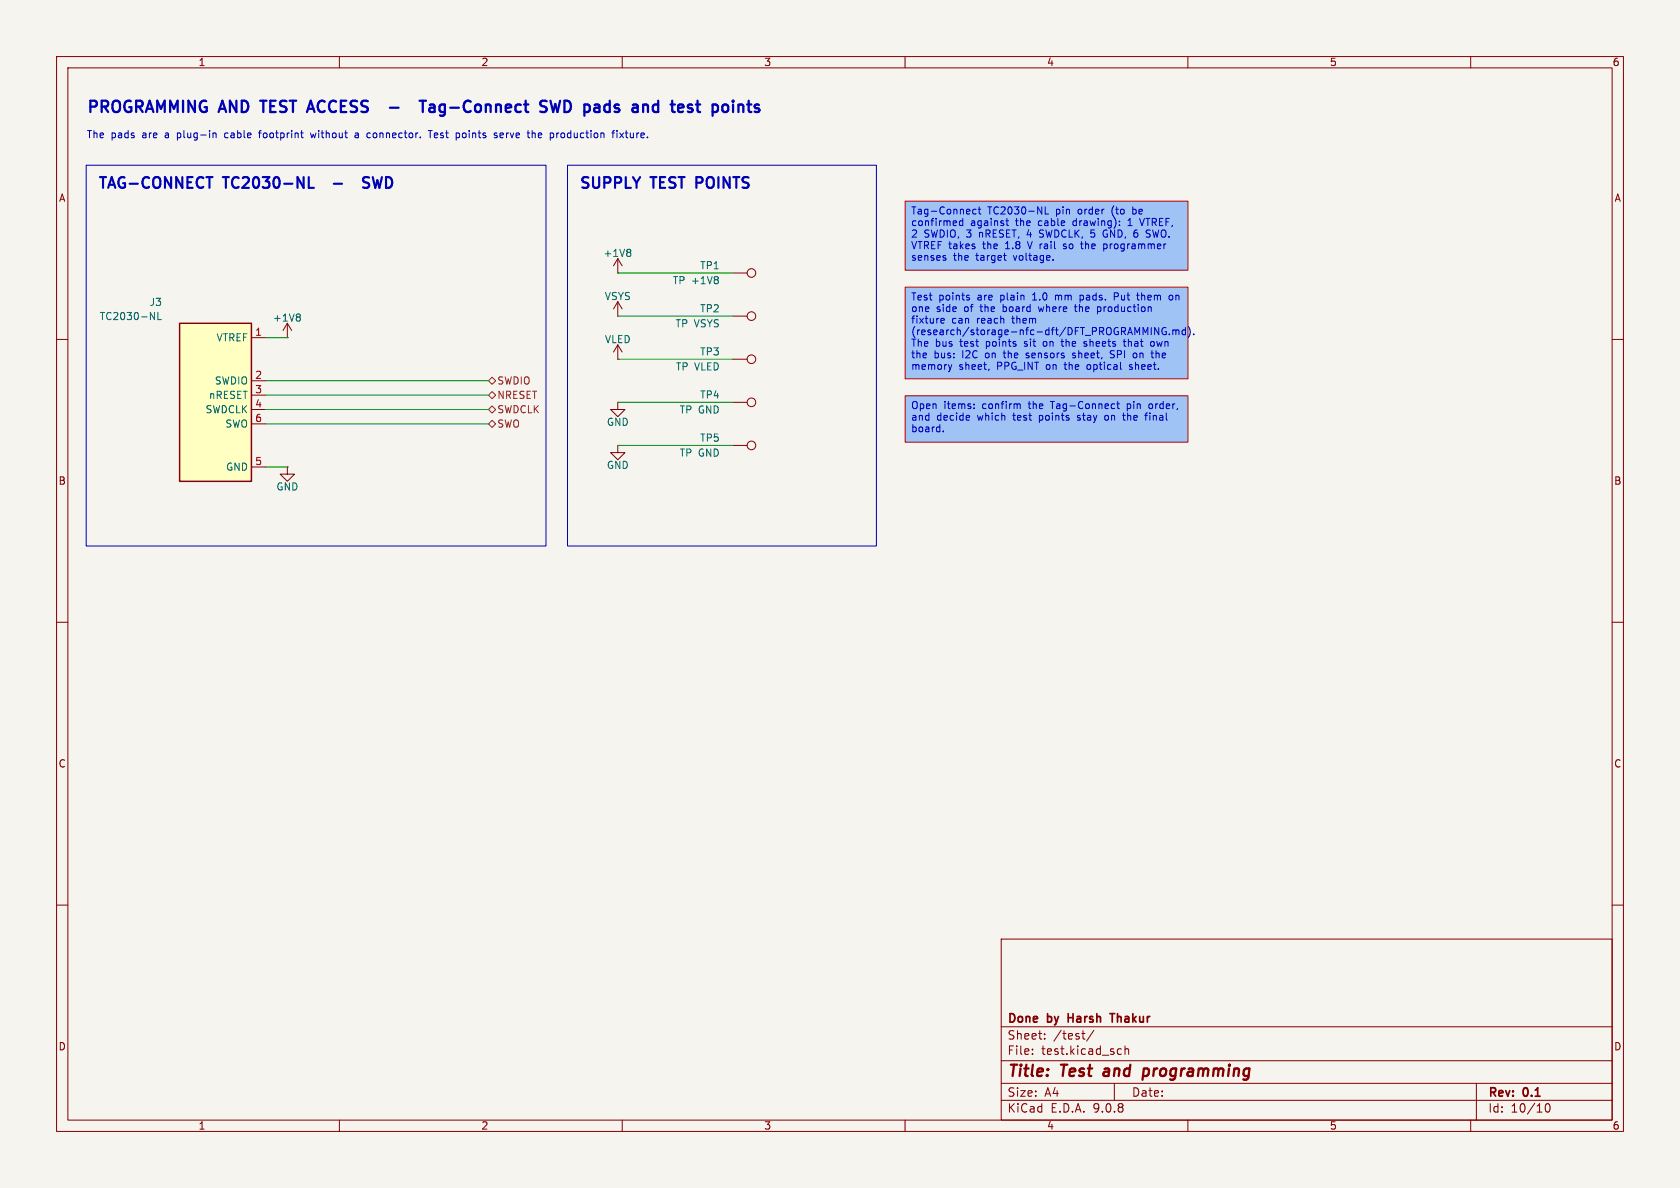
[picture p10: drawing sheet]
(kicad_sch
 (version 20250114)
 (generator "eeschema")
 (generator_version "9.0")
 (paper "A4")
 (title_block (title "Test and programming") (rev "0.1") (company "Done by Harsh Thakur"))
 (lib_symbols
  (symbol "Connector:TestPoint"
  (pin_numbers (hide yes))
  (pin_names
   (offset 0.762) (hide yes))
  (exclude_from_sim no)
  (in_bom yes)
  (on_board yes)
  (property "Reference" "TP" (at 0 6.858 0) (effects (font (size 1.27 1.27))))
  (property "Value" "TestPoint" (at 0 5.08 0) (effects (font (size 1.27 1.27))))
  (property "Footprint" "" (at 5.08 0 0) (effects (font (size 1.27 1.27)) (hide yes)))
  (property "Datasheet" "~" (at 5.08 0 0) (effects (font (size 1.27 1.27)) (hide yes)))
  (property "Description" "test point" (at 0 0 0) (effects (font (size 1.27 1.27)) (hide yes)))
  (symbol "TestPoint_0_1"
   (circle (center 0 3.302) (radius 0.762) (stroke (width 0) (type default)) (fill (type none))))
  (symbol "TestPoint_1_1"
   (pin passive line (at 0 0 90) (length 2.54) (name "1" (effects (font (size 1.27 1.27)))) (number "1" (effects (font (size 1.27 1.27))))))
  (embedded_fonts no))
  (symbol "power:+1V8"
  (power)
  (pin_numbers (hide yes))
  (pin_names
   (offset 0) (hide yes))
  (exclude_from_sim no)
  (in_bom yes)
  (on_board yes)
  (property "Reference" "#PWR" (at 0 -3.81 0) (effects (font (size 1.27 1.27)) (hide yes)))
  (property "Value" "+1V8" (at 0 3.556 0) (effects (font (size 1.27 1.27))))
  (property "Footprint" "" (at 0 0 0) (effects (font (size 1.27 1.27)) (hide yes)))
  (property "Datasheet" "" (at 0 0 0) (effects (font (size 1.27 1.27)) (hide yes)))
  (property "Description" "Power symbol creates a global label with name \"+1V8\"" (at 0 0 0) (effects (font (size 1.27 1.27)) (hide yes)))
  (symbol "+1V8_0_1"
   (polyline (pts (xy -0.762 1.27) (xy 0 2.54)) (stroke (width 0) (type default)) (fill (type none)))
   (polyline (pts (xy 0 2.54) (xy 0.762 1.27)) (stroke (width 0) (type default)) (fill (type none)))
   (polyline (pts (xy 0 0) (xy 0 2.54)) (stroke (width 0) (type default)) (fill (type none))))
  (symbol "+1V8_1_1"
   (pin power_in line (at 0 0 90) (length 0) (name "~" (effects (font (size 1.27 1.27)))) (number "1" (effects (font (size 1.27 1.27))))))
  (embedded_fonts no))
  (symbol "power:+3V3"
  (power)
  (pin_numbers (hide yes))
  (pin_names
   (offset 0) (hide yes))
  (exclude_from_sim no)
  (in_bom yes)
  (on_board yes)
  (property "Reference" "#PWR" (at 0 -3.81 0) (effects (font (size 1.27 1.27)) (hide yes)))
  (property "Value" "+3V3" (at 0 3.556 0) (effects (font (size 1.27 1.27))))
  (property "Footprint" "" (at 0 0 0) (effects (font (size 1.27 1.27)) (hide yes)))
  (property "Datasheet" "" (at 0 0 0) (effects (font (size 1.27 1.27)) (hide yes)))
  (property "Description" "Power symbol creates a global label with name \"+3V3\"" (at 0 0 0) (effects (font (size 1.27 1.27)) (hide yes)))
  (symbol "+3V3_0_1"
   (polyline (pts (xy -0.762 1.27) (xy 0 2.54)) (stroke (width 0) (type default)) (fill (type none)))
   (polyline (pts (xy 0 2.54) (xy 0.762 1.27)) (stroke (width 0) (type default)) (fill (type none)))
   (polyline (pts (xy 0 0) (xy 0 2.54)) (stroke (width 0) (type default)) (fill (type none))))
  (symbol "+3V3_1_1"
   (pin power_in line (at 0 0 90) (length 0) (name "~" (effects (font (size 1.27 1.27)))) (number "1" (effects (font (size 1.27 1.27))))))
  (embedded_fonts no))
  (symbol "power:GND"
  (power)
  (pin_numbers (hide yes))
  (pin_names
   (offset 0) (hide yes))
  (exclude_from_sim no)
  (in_bom yes)
  (on_board yes)
  (property "Reference" "#PWR" (at 0 -6.35 0) (effects (font (size 1.27 1.27)) (hide yes)))
  (property "Value" "GND" (at 0 -3.81 0) (effects (font (size 1.27 1.27))))
  (property "Footprint" "" (at 0 0 0) (effects (font (size 1.27 1.27)) (hide yes)))
  (property "Datasheet" "" (at 0 0 0) (effects (font (size 1.27 1.27)) (hide yes)))
  (property "Description" "Power symbol creates a global label with name \"GND\" , ground" (at 0 0 0) (effects (font (size 1.27 1.27)) (hide yes)))
  (symbol "GND_0_1"
   (polyline (pts (xy 0 0) (xy 0 -1.27) (xy 1.27 -1.27) (xy 0 -2.54) (xy -1.27 -1.27) (xy 0 -1.27)) (stroke (width 0) (type default)) (fill (type none))))
  (symbol "GND_1_1"
   (pin power_in line (at 0 0 270) (length 0) (name "~" (effects (font (size 1.27 1.27)))) (number "1" (effects (font (size 1.27 1.27))))))
  (embedded_fonts no))
  (symbol "smartwatch:TC2030_SWD"
  (exclude_from_sim no)
  (in_bom yes)
  (on_board yes)
  (property "Reference" "J" (at 0 0 0) (effects (font (size 1.27 1.27))))
  (property "Value" "TC2030_SWD" (at 0 -2.54 0) (effects (font (size 1.27 1.27))))
  (property "Footprint" "Connector:Tag-Connect_TC2030-IDC-NL_2x03_P1.27mm_Vertical" (at 0 0 0) (effects (font (size 1.27 1.27)) (hide yes)))
  (property "Datasheet" "Tag-Connect TC2030-CTX-NL cable (pin order to be confirmed)" (at 0 0 0) (effects (font (size 1.27 1.27)) (hide yes)))
  (property "Description" "Tag-Connect TC2030 no-legs SWD pads. Pin order: 1 VTREF, 2 SWDIO, 3 nRESET, 4 SWDCLK, 5 GND, 6 SWO." (at 0 0 0) (effects (font (size 1.27 1.27)) (hide yes)))
  (symbol "TC2030_SWD_1_1"
   (rectangle (start -6.35 13.97) (end 6.35 -13.97) (stroke (width 0.254) (type default)) (fill (type background)))
   (pin power_in line (at 8.89 11.43 180) (length 2.54) (name "VTREF" (effects (font (size 1.27 1.27)))) (number "1" (effects (font (size 1.27 1.27)))))
   (pin bidirectional line (at 8.89 3.81 180) (length 2.54) (name "SWDIO" (effects (font (size 1.27 1.27)))) (number "2" (effects (font (size 1.27 1.27)))))
   (pin bidirectional line (at 8.89 1.27 180) (length 2.54) (name "nRESET" (effects (font (size 1.27 1.27)))) (number "3" (effects (font (size 1.27 1.27)))))
   (pin bidirectional line (at 8.89 -1.27 180) (length 2.54) (name "SWDCLK" (effects (font (size 1.27 1.27)))) (number "4" (effects (font (size 1.27 1.27)))))
   (pin bidirectional line (at 8.89 -3.81 180) (length 2.54) (name "SWO" (effects (font (size 1.27 1.27)))) (number "6" (effects (font (size 1.27 1.27)))))
   (pin power_in line (at 8.89 -11.43 180) (length 2.54) (name "GND" (effects (font (size 1.27 1.27)))) (number "5" (effects (font (size 1.27 1.27))))))
  (embedded_fonts no)))
 (text "PROGRAMMING AND TEST ACCESS  -  Tag-Connect SWD pads and test points" (exclude_from_sim no) (at 15.24 20.32 0) (effects (font (size 2.0 2.0) bold (color 0 0 180 1)) (justify left bottom)))
 (text "The pads are a plug-in cable footprint without a connector. Test points serve the production fixture." (exclude_from_sim no) (at 15.24 24.765 0) (effects (font (size 1.27 1.27) (color 0 0 180 1)) (justify left bottom)))
 (rectangle (start 15.24 29.21) (end 96.52 96.52) (stroke (width 0.1524) (type solid) (color 0 0 180 1)) (fill (type none)))
 (text "TAG-CONNECT TC2030-NL  -  SWD" (exclude_from_sim no) (at 17.24 33.71 0) (effects (font (size 1.9 1.9) bold (color 0 0 180 1)) (justify left bottom)))
 (symbol (lib_id "smartwatch:TC2030_SWD") (at 38.1 71.12 0) (unit 1) (exclude_from_sim no) (in_bom yes) (on_board yes) (dnp no)
  (property "Reference" "J3" (at 28.75 54.15 0) (effects (font (size 1.27 1.27)) (justify right bottom)))
  (property "Value" "TC2030-NL" (at 28.75 56.65 0) (effects (font (size 1.27 1.27)) (justify right bottom)))
  (property "Footprint" "Connector:Tag-Connect_TC2030-IDC-NL_2x03_P1.27mm_Vertical" (at 38.1 71.12 0) (effects (font (size 1.27 1.27)) (hide yes)))
  (property "Datasheet" "~" (at 38.1 71.12 0) (effects (font (size 1.27 1.27)) (hide yes)))
  (pin "1")
  (pin "2")
  (pin "3")
  (pin "4")
  (pin "5")
  (pin "6"))
 (symbol (lib_id "power:+1V8") (at 50.8 59.69 0) (unit 1) (exclude_from_sim no) (in_bom no) (on_board no) (dnp no)
  (property "Reference" "#PWR66" (at 50.8 59.69 0) (effects (font (size 1.27 1.27)) (hide yes)))
  (property "Value" "+1V8" (at 50.8 56.19 0) (effects (font (size 1.27 1.27))))
  (property "Footprint" "" (at 50.8 59.69 0) (effects (font (size 1.27 1.27)) (hide yes)))
  (property "Datasheet" "" (at 50.8 59.69 0) (effects (font (size 1.27 1.27)) (hide yes)))
  (pin "1"))
 (hierarchical_label "SWDIO" (shape bidirectional) (at 86.36 67.31 0) (effects (font (size 1.27 1.27)) (justify left)))
 (hierarchical_label "NRESET" (shape bidirectional) (at 86.36 69.85 0) (effects (font (size 1.27 1.27)) (justify left)))
 (hierarchical_label "SWDCLK" (shape bidirectional) (at 86.36 72.39 0) (effects (font (size 1.27 1.27)) (justify left)))
 (hierarchical_label "SWO" (shape bidirectional) (at 86.36 74.93 0) (effects (font (size 1.27 1.27)) (justify left)))
 (symbol (lib_id "power:GND") (at 50.8 82.55 0) (unit 1) (exclude_from_sim no) (in_bom no) (on_board no) (dnp no)
  (property "Reference" "#PWR67" (at 50.8 82.55 0) (effects (font (size 1.27 1.27)) (hide yes)))
  (property "Value" "GND" (at 50.8 86.05 0) (effects (font (size 1.27 1.27))))
  (property "Footprint" "" (at 50.8 82.55 0) (effects (font (size 1.27 1.27)) (hide yes)))
  (property "Datasheet" "" (at 50.8 82.55 0) (effects (font (size 1.27 1.27)) (hide yes)))
  (pin "1"))
 (rectangle (start 100.33 29.21) (end 154.94 96.52) (stroke (width 0.1524) (type solid) (color 0 0 180 1)) (fill (type none)))
 (text "SUPPLY TEST POINTS" (exclude_from_sim no) (at 102.33 33.71 0) (effects (font (size 1.9 1.9) bold (color 0 0 180 1)) (justify left bottom)))
 (symbol (lib_id "power:+1V8") (at 109.22 48.26 0) (unit 1) (exclude_from_sim no) (in_bom no) (on_board no) (dnp no)
  (property "Reference" "#PWR68" (at 109.22 48.26 0) (effects (font (size 1.27 1.27)) (hide yes)))
  (property "Value" "+1V8" (at 109.22 44.76 0) (effects (font (size 1.27 1.27))))
  (property "Footprint" "" (at 109.22 48.26 0) (effects (font (size 1.27 1.27)) (hide yes)))
  (property "Datasheet" "" (at 109.22 48.26 0) (effects (font (size 1.27 1.27)) (hide yes)))
  (pin "1"))
 (symbol (lib_id "Connector:TestPoint") (at 129.54 48.26 270) (unit 1) (exclude_from_sim no) (in_bom yes) (on_board yes) (dnp no)
  (property "Reference" "TP1" (at 127.34 47.66 90) (effects (font (size 1.27 1.27)) (justify right bottom)))
  (property "Value" "TP +1V8" (at 127.34 48.86 90) (effects (font (size 1.27 1.27)) (justify right top)))
  (property "Footprint" "TestPoint:TestPoint_Pad_D1.0mm" (at 129.54 48.26 0) (effects (font (size 1.27 1.27)) (hide yes)))
  (property "Datasheet" "~" (at 129.54 48.26 0) (effects (font (size 1.27 1.27)) (hide yes)))
  (pin "1"))
 (symbol (lib_id "power:+3V3") (at 109.22 55.88 0) (unit 1) (exclude_from_sim no) (in_bom no) (on_board no) (dnp no)
  (property "Reference" "#PWR69" (at 109.22 55.88 0) (effects (font (size 1.27 1.27)) (hide yes)))
  (property "Value" "VSYS" (at 109.22 52.38 0) (effects (font (size 1.27 1.27))))
  (property "Footprint" "" (at 109.22 55.88 0) (effects (font (size 1.27 1.27)) (hide yes)))
  (property "Datasheet" "" (at 109.22 55.88 0) (effects (font (size 1.27 1.27)) (hide yes)))
  (pin "1"))
 (symbol (lib_id "Connector:TestPoint") (at 129.54 55.88 270) (unit 1) (exclude_from_sim no) (in_bom yes) (on_board yes) (dnp no)
  (property "Reference" "TP2" (at 127.34 55.28 90) (effects (font (size 1.27 1.27)) (justify right bottom)))
  (property "Value" "TP VSYS" (at 127.34 56.48 90) (effects (font (size 1.27 1.27)) (justify right top)))
  (property "Footprint" "TestPoint:TestPoint_Pad_D1.0mm" (at 129.54 55.88 0) (effects (font (size 1.27 1.27)) (hide yes)))
  (property "Datasheet" "~" (at 129.54 55.88 0) (effects (font (size 1.27 1.27)) (hide yes)))
  (pin "1"))
 (symbol (lib_id "power:+3V3") (at 109.22 63.5 0) (unit 1) (exclude_from_sim no) (in_bom no) (on_board no) (dnp no)
  (property "Reference" "#PWR70" (at 109.22 63.5 0) (effects (font (size 1.27 1.27)) (hide yes)))
  (property "Value" "VLED" (at 109.22 60.0 0) (effects (font (size 1.27 1.27))))
  (property "Footprint" "" (at 109.22 63.5 0) (effects (font (size 1.27 1.27)) (hide yes)))
  (property "Datasheet" "" (at 109.22 63.5 0) (effects (font (size 1.27 1.27)) (hide yes)))
  (pin "1"))
 (symbol (lib_id "Connector:TestPoint") (at 129.54 63.5 270) (unit 1) (exclude_from_sim no) (in_bom yes) (on_board yes) (dnp no)
  (property "Reference" "TP3" (at 127.34 62.9 90) (effects (font (size 1.27 1.27)) (justify right bottom)))
  (property "Value" "TP VLED" (at 127.34 64.1 90) (effects (font (size 1.27 1.27)) (justify right top)))
  (property "Footprint" "TestPoint:TestPoint_Pad_D1.0mm" (at 129.54 63.5 0) (effects (font (size 1.27 1.27)) (hide yes)))
  (property "Datasheet" "~" (at 129.54 63.5 0) (effects (font (size 1.27 1.27)) (hide yes)))
  (pin "1"))
 (symbol (lib_id "power:GND") (at 109.22 71.12 0) (unit 1) (exclude_from_sim no) (in_bom no) (on_board no) (dnp no)
  (property "Reference" "#PWR71" (at 109.22 71.12 0) (effects (font (size 1.27 1.27)) (hide yes)))
  (property "Value" "GND" (at 109.22 74.62 0) (effects (font (size 1.27 1.27))))
  (property "Footprint" "" (at 109.22 71.12 0) (effects (font (size 1.27 1.27)) (hide yes)))
  (property "Datasheet" "" (at 109.22 71.12 0) (effects (font (size 1.27 1.27)) (hide yes)))
  (pin "1"))
 (symbol (lib_id "Connector:TestPoint") (at 129.54 71.12 270) (unit 1) (exclude_from_sim no) (in_bom yes) (on_board yes) (dnp no)
  (property "Reference" "TP4" (at 127.34 70.52 90) (effects (font (size 1.27 1.27)) (justify right bottom)))
  (property "Value" "TP GND" (at 127.34 71.72 90) (effects (font (size 1.27 1.27)) (justify right top)))
  (property "Footprint" "TestPoint:TestPoint_Pad_D1.0mm" (at 129.54 71.12 0) (effects (font (size 1.27 1.27)) (hide yes)))
  (property "Datasheet" "~" (at 129.54 71.12 0) (effects (font (size 1.27 1.27)) (hide yes)))
  (pin "1"))
 (symbol (lib_id "power:GND") (at 109.22 78.74 0) (unit 1) (exclude_from_sim no) (in_bom no) (on_board no) (dnp no)
  (property "Reference" "#PWR72" (at 109.22 78.74 0) (effects (font (size 1.27 1.27)) (hide yes)))
  (property "Value" "GND" (at 109.22 82.24 0) (effects (font (size 1.27 1.27))))
  (property "Footprint" "" (at 109.22 78.74 0) (effects (font (size 1.27 1.27)) (hide yes)))
  (property "Datasheet" "" (at 109.22 78.74 0) (effects (font (size 1.27 1.27)) (hide yes)))
  (pin "1"))
 (symbol (lib_id "Connector:TestPoint") (at 129.54 78.74 270) (unit 1) (exclude_from_sim no) (in_bom yes) (on_board yes) (dnp no)
  (property "Reference" "TP5" (at 127.34 78.14 90) (effects (font (size 1.27 1.27)) (justify right bottom)))
  (property "Value" "TP GND" (at 127.34 79.34 90) (effects (font (size 1.27 1.27)) (justify right top)))
  (property "Footprint" "TestPoint:TestPoint_Pad_D1.0mm" (at 129.54 78.74 0) (effects (font (size 1.27 1.27)) (hide yes)))
  (property "Datasheet" "~" (at 129.54 78.74 0) (effects (font (size 1.27 1.27)) (hide yes)))
  (pin "1"))
 (text_box "Tag-Connect TC2030-NL pin order (to be confirmed against the cable drawing): 1 VTREF, 2 SWDIO, 3 nRESET, 4 SWDCLK, 5 GND, 6 SWO. VTREF takes the 1.8 V rail so the programmer senses the target voltage." (exclude_from_sim no) (at 160.02 35.56 0) (size 50 12.2) (margins 0.9525 0.9525 0.9525 0.9525) (stroke (width 0.1524) (type solid) (color 200 0 0 1)) (fill (type color) (color 160 195 245 1)) (effects (font (size 1.27 1.27)) (justify left top)))
 (text_box "Test points are plain 1.0 mm pads. Put them on one side of the board where the production fixture can reach them (research/storage-nfc-dft/DFT_PROGRAMMING.md). The bus test points sit on the sheets that own the bus: I2C on the sensors sheet, SPI on the memory sheet, PPG_INT on the optical sheet." (exclude_from_sim no) (at 160.02 50.76 0) (size 50 16.2) (margins 0.9525 0.9525 0.9525 0.9525) (stroke (width 0.1524) (type solid) (color 200 0 0 1)) (fill (type color) (color 160 195 245 1)) (effects (font (size 1.27 1.27)) (justify left top)))
 (text_box "Open items: confirm the Tag-Connect pin order, and decide which test points stay on the final board." (exclude_from_sim no) (at 160.02 69.96 0) (size 50 8.2) (margins 0.9525 0.9525 0.9525 0.9525) (stroke (width 0.1524) (type solid) (color 200 0 0 1)) (fill (type color) (color 160 195 245 1)) (effects (font (size 1.27 1.27)) (justify left top)))
 (wire (pts (xy 46.99 59.69) (xy 50.8 59.69)) (stroke (width 0) (type default)))
 (wire (pts (xy 46.99 67.31) (xy 86.36 67.31)) (stroke (width 0) (type default)))
 (wire (pts (xy 46.99 69.85) (xy 86.36 69.85)) (stroke (width 0) (type default)))
 (wire (pts (xy 46.99 72.39) (xy 86.36 72.39)) (stroke (width 0) (type default)))
 (wire (pts (xy 46.99 74.93) (xy 86.36 74.93)) (stroke (width 0) (type default)))
 (wire (pts (xy 46.99 82.55) (xy 50.8 82.55)) (stroke (width 0) (type default)))
 (wire (pts (xy 109.22 48.26) (xy 129.54 48.26)) (stroke (width 0) (type default)))
 (wire (pts (xy 109.22 55.88) (xy 129.54 55.88)) (stroke (width 0) (type default)))
 (wire (pts (xy 109.22 63.5) (xy 129.54 63.5)) (stroke (width 0) (type default)))
 (wire (pts (xy 109.22 71.12) (xy 129.54 71.12)) (stroke (width 0) (type default)))
 (wire (pts (xy 109.22 78.74) (xy 129.54 78.74)) (stroke (width 0) (type default)))
 (sheet_instances (path "" (page "1")))
 (embedded_fonts no))
